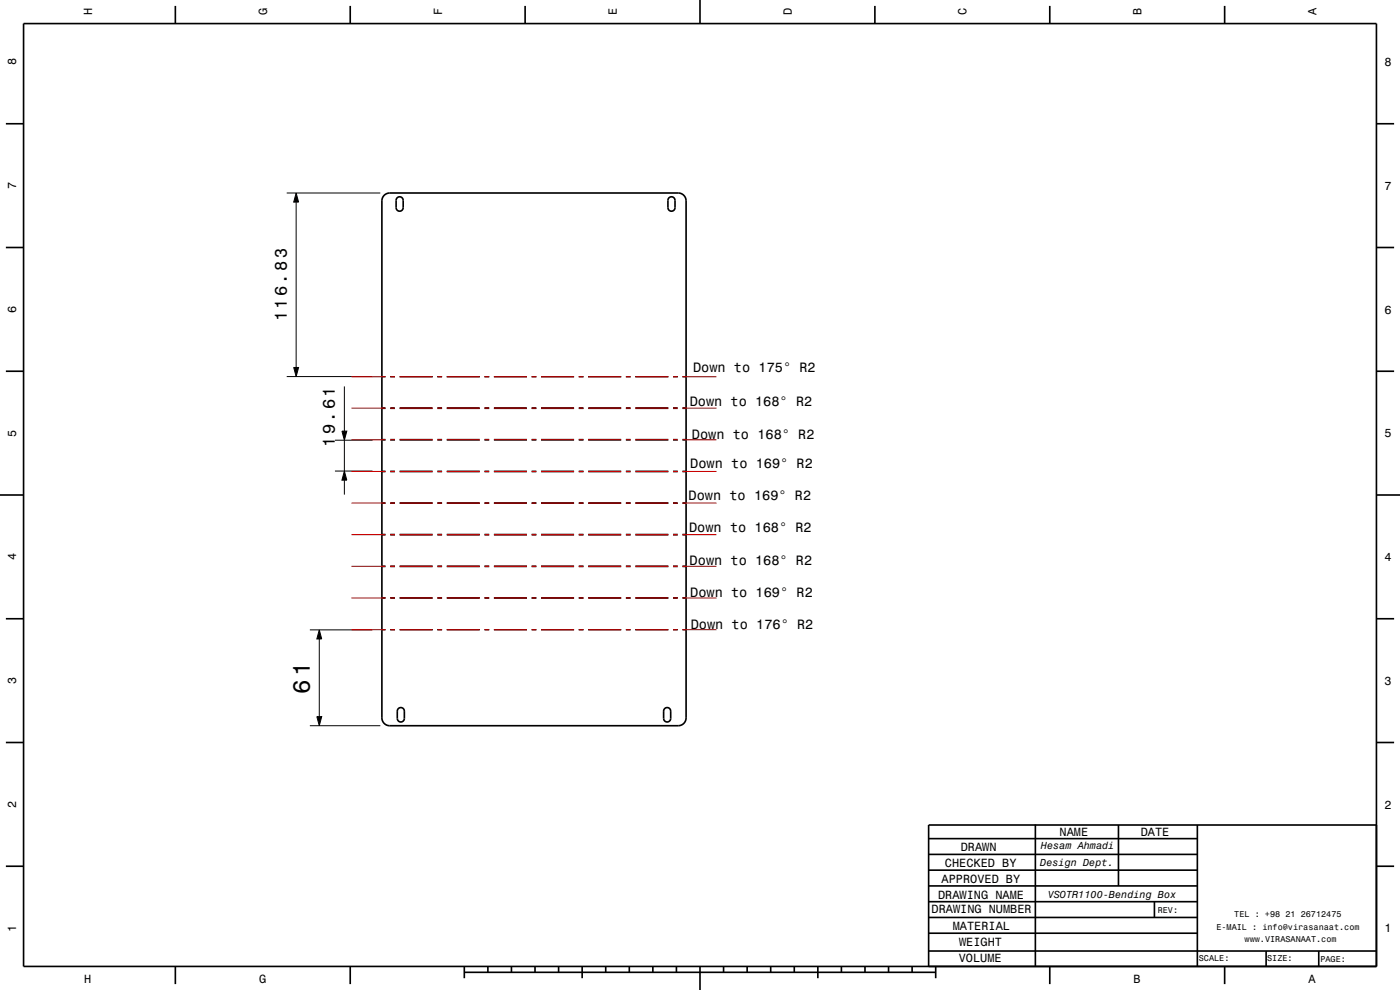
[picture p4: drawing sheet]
<svg xmlns="http://www.w3.org/2000/svg" width="297mm" height="210mm" viewBox="0 0 297 210" stroke-linecap="round" stroke-linejoin="round" font-family="sans-serif">
<g fill="none" stroke="#000" stroke-width=".21">
<path d="M60.8 40.9h19.9M62.8 40.9l.5 2h-1zM62.8 42.9v35M60.8 79.9h18.2M62.3 77.9h1l-.5 2zM81 79.9h.8M81 80h.8M82.8 79.9h1M82.8 80h1M84.8 79.9h7M84.8 80h7M92.8 79.9h1"/>
<path d="M92.8 80h1M94.8 79.9h7M94.8 80h7M102.8 79.9h1M102.8 80h1M104.8 79.9h7M104.8 80h7M112.8 79.9h1M112.8 80h1M114.8 79.9h7M114.8 80h7M122.8 79.9h1"/>
<path d="M122.8 80h1M124.8 79.9h7M124.8 80h7M132.8 79.9h1M132.8 80h1M134.8 79.9h7M134.8 80h7M142.8 79.9h1M142.8 80h1M144.8 79.9h.7M144.8 80h.7M71.1 99.9h7.9"/>
<path d="M71.1 93.4h7.9M72.5 91.5h1.1l-.5 1.9zM73.1 99.9l.5 2h-1.1zM73.1 82v9.5M73.1 93.4v6.5M81 99.9h.8M81 93.4h.8M81 93.2h.8M81 86.7h.8M81 86.5h.8M82.8 99.9h1M82.8 93.4h1"/>
<path d="M82.8 93.2h1M82.8 86.7h1M82.8 86.5h1M84.8 99.9h7M84.8 93.4h7M84.8 93.2h7M84.8 86.7h7M84.8 86.5h7M92.8 99.9h1M92.8 93.4h1M92.8 93.2h1M92.8 86.7h1"/>
<path d="M92.8 86.5h1M94.8 99.9h7M94.8 93.4h7M94.8 93.2h7M94.8 86.7h7M94.8 86.5h7M102.8 99.9h1M102.8 93.4h1M102.8 93.2h1M102.8 86.7h1M102.8 86.5h1M104.8 99.9h7"/>
<path d="M104.8 93.4h7M104.8 93.2h7M104.8 86.7h7M104.8 86.5h7M112.8 99.9h1M112.8 93.4h1M112.8 93.2h1M112.8 86.7h1M112.8 86.5h1M114.8 99.9h7M114.8 93.4h7M114.8 93.2h7"/>
<path d="M114.8 86.7h7M114.8 86.5h7M122.8 99.9h1M122.8 93.4h1M122.8 93.2h1M122.8 86.7h1M122.8 86.5h1M124.8 99.9h7M124.8 93.4h7M124.8 93.2h7M124.8 86.7h7M124.8 86.5h7"/>
<path d="M132.8 99.9h1M132.8 93.4h1M132.8 93.2h1M132.8 86.7h1M132.8 86.5h1M134.8 99.9h7M134.8 93.4h7M134.8 93.2h7M134.8 86.7h7M134.8 86.5h7M142.8 99.9h1M142.8 93.4h1"/>
<path d="M142.8 93.2h1M142.8 86.7h1M142.8 86.5h1M144.8 99.9h.7M144.8 93.4h.7M144.8 93.2h.7M144.8 86.7h.7M144.8 86.5h.7M73.1 101.9v3M81 113.5h.8M81 113.3h.8M81 106.8h.8"/>
<path d="M81 106.6h.8M81 100.1h.8M82.8 113.5h1M82.8 113.3h1M82.8 106.8h1M82.8 106.6h1M82.8 100.1h1M84.8 113.5h7M84.8 113.3h7M84.8 106.8h7M84.8 106.6h7M84.8 100.1h7"/>
<path d="M92.8 113.5h1M92.8 113.3h1M92.8 106.8h1M92.8 106.6h1M92.8 100.1h1M94.8 113.5h7M94.8 113.3h7M94.8 106.8h7M94.8 106.6h7M94.8 100.1h7M102.8 113.5h1M102.8 113.3h1"/>
<path d="M102.8 106.8h1M102.8 106.6h1M102.8 100.1h1M104.8 113.5h7M104.8 113.3h7M104.8 106.8h7M104.8 106.6h7M104.8 100.1h7M112.8 113.5h1M112.8 113.3h1M112.8 106.8h1M112.8 106.6h1"/>
<path d="M112.8 100.1h1M114.8 113.5h7M114.8 113.3h7M114.8 106.8h7M114.8 106.6h7M114.8 100.1h7M122.8 113.5h1M122.8 113.3h1M122.8 106.8h1M122.8 106.6h1M122.8 100.1h1M124.8 113.5h7"/>
<path d="M124.8 113.3h7M124.8 106.8h7M124.8 106.6h7M124.8 100.1h7M132.8 113.5h1M132.8 113.3h1M132.8 106.8h1M132.8 106.6h1M132.8 100.1h1M134.8 113.5h7M134.8 113.3h7M134.8 106.8h7"/>
<path d="M134.8 106.6h7M134.8 100.1h7M142.8 113.5h1M142.8 113.3h1M142.8 106.8h1M142.8 106.6h1M142.8 100.1h1M144.8 113.5h.7M144.8 113.3h.7M144.8 106.8h.7M144.8 106.6h.7M144.8 100.1h.7"/>
<path d="M65.7 133.6h13.3M67.7 133.6l.5 1.9h-1zM67.7 135.5v16.5M81 133.6h.8M81 133.5h.8M81 126.9h.8M81 126.8h.8M81 120.2h.8M81 120h.8M82.8 133.6h1M82.8 133.5h1M82.8 126.9h1"/>
<path d="M82.8 126.8h1M82.8 120.2h1M82.8 120h1M84.8 133.6h7M84.8 133.5h7M84.8 126.9h7M84.8 126.8h7M84.8 120.2h7M84.8 120h7M92.8 133.6h1M92.8 133.5h1M92.8 126.9h1"/>
<path d="M92.8 126.8h1M92.8 120.2h1M92.8 120h1M94.8 133.6h7M94.8 133.5h7M94.8 126.9h7M94.8 126.8h7M94.8 120.2h7M94.8 120h7M102.8 133.6h1M102.8 133.5h1M102.8 126.9h1"/>
<path d="M102.8 126.8h1M102.8 120.2h1M102.8 120h1M104.8 133.6h7M104.8 133.5h7M104.8 126.9h7M104.8 126.8h7M104.8 120.2h7M104.8 120h7M112.8 133.6h1M112.8 133.5h1M112.8 126.9h1"/>
<path d="M112.8 126.8h1M112.8 120.2h1M112.8 120h1M114.8 133.6h7M114.8 133.5h7M114.8 126.9h7M114.8 126.8h7M114.8 120.2h7M114.8 120h7M122.8 133.6h1M122.8 133.5h1M122.8 126.9h1"/>
<path d="M122.8 126.8h1M122.8 120.2h1M122.8 120h1M124.8 133.6h7M124.8 133.5h7M124.8 126.9h7M124.8 126.8h7M124.8 120.2h7M124.8 120h7M132.8 133.6h1M132.8 133.5h1M132.8 126.9h1"/>
<path d="M132.8 126.8h1M132.8 120.2h1M132.8 120h1M134.8 133.6h7M134.8 133.5h7M134.8 126.9h7M134.8 126.8h7M134.8 120.2h7M134.8 120h7M142.8 133.6h1M142.8 133.5h1M142.8 126.9h1"/>
<path d="M142.8 126.8h1M142.8 120.2h1M142.8 120h1M144.8 133.6h.7M144.8 133.5h.7M144.8 126.9h.7M144.8 126.8h.7M144.8 120.2h.7M144.8 120h.7M65.7 153.9h15M67.2 152h1l-.5 1.9z"/>
</g>
<g fill="none" stroke="#000" stroke-width=".35">
<path d="M5 5h287v200h-287zM37.2 1.3v3.7M74.3 1.3v3.7M111.4 1.3v3.7M148.5 0v5M185.6 1.3v3.7M222.7 1.3v3.7M259.8 1.3v3.7M1.2 26.3h3.8M292 26.3h3.8M1.2 52.5h3.8M81.5 41.4l.7-.4 .5-.1h61.2a1.67 1.67 0 0 1 1.6 1.7v109.7a1.67 1.67 0 0 1-1.6 1.6h-61.2a1.66 1.66 0 0 1-1.7-1.6v-109.7l.1-.6z"/>
<path d="M84.3 41.9l.7-.1 .4 .2 .1 .5v1.6a.75 .75 0 0 1-.7 .7 .75 .75 0 0 1-.8-.7v-1.7zM141.9 41.9l.7-.1 .4 .2 .2 .5v1.6a.75 .75 0 0 1-.8 .7 .75 .75 0 0 1-.7-.7v-1.7zM292 52.5h3.8M1.2 78.8h3.8M292 78.8h3.8M0 105h5M292 105h5M1.2 131.3h3.8M292 131.3h3.8M1.2 157.5h3.8M84.5 150.3l.5-.2 .6 .3 .2 .4v1.6a.75 .75 0 0 1-.8 .8 .75 .75 0 0 1-.7-.8v-1.7zM141 150.3l.5-.2 .6 .3 .2 .4v1.6a.75 .75 0 0 1-.8 .8 .75 .75 0 0 1-.7-.8v-1.7z"/>
<path d="M292 157.5h3.8M197 177.9h57M219.6 174.9v30M237.3 175v12.9M254 175v30M292 175h-95v30M1.2 183.8h3.8M197 181.2h57M197 184.6h57M197 187.9h57M197 191.3h57M197 194.6h57"/>
<path d="M197 198h57M244.9 191.3v3.3M292 183.8h3.8M37.2 205v3.8M74.3 205v3.8M98.5 206.3h100M98.5 205v2.5M103.5 205v1.3M108.5 205v1.3M113.5 205v1.3M118.5 205v1.3M123.5 205v2.5"/>
<path d="M128.5 205v1.3M133.5 205v1.3M138.5 205v1.3M143.5 205v1.3M148.5 205v5M153.5 205v1.3M158.5 205v1.3M163.5 205v1.3M168.5 205v1.3M173.5 205v2.5M178.5 205v1.3M183.5 205v1.3"/>
<path d="M188.5 205v1.3M193.5 205v1.3M197 201.7h95M198.5 205v2.5M222.7 205v3.8M259.8 205v3.8M268.6 201.7v3.3M279.8 201.8v3.2"/>
</g>
<g fill="none" stroke="#d20000" stroke-width=".21">
<path d="M74.6 79.9h7.2M82.8 79.9h1M84.8 79.9h7M92.8 79.9h1M94.8 79.9h7M102.8 79.9h1M104.8 79.9h7M112.8 79.9h1M114.8 79.9h7M122.8 79.9h1M124.8 79.9h7M132.8 79.9h1"/>
<path d="M134.8 79.9h7M142.8 79.9h1M144.8 79.9h7.2M74.6 86.6h7.2M74.6 93.3h7.2M82.8 86.6h1M82.8 93.3h1M84.8 86.6h7M84.8 93.3h7M92.8 86.6h1M92.8 93.3h1M94.8 86.6h7"/>
<path d="M94.8 93.3h7M102.8 86.6h1M102.8 93.3h1M104.8 86.6h7M104.8 93.3h7M112.8 86.6h1M112.8 93.3h1M114.8 86.6h7M114.8 93.3h7M122.8 86.6h1M122.8 93.3h1M124.8 86.6h7"/>
<path d="M124.8 93.3h7M132.8 86.6h1M132.8 93.3h1M134.8 86.6h7M134.8 93.3h7M142.8 86.6h1M142.8 93.3h1M144.8 86.6h7.2M144.8 93.3h7.2M74.6 100h7.2M74.6 106.7h7.2M74.6 113.4h7.2"/>
<path d="M82.8 100h1M82.8 106.7h1M82.8 113.4h1M84.8 100h7M84.8 106.7h7M84.8 113.4h7M92.8 100h1M92.8 106.7h1M92.8 113.4h1M94.8 100h7M94.8 106.7h7M94.8 113.4h7"/>
<path d="M102.8 100h1M102.8 106.7h1M102.8 113.4h1M104.8 100h7M104.8 106.7h7M104.8 113.4h7M112.8 100h1M112.8 106.7h1M112.8 113.4h1M114.8 100h7M114.8 106.7h7M114.8 113.4h7"/>
<path d="M122.8 100h1M122.8 106.7h1M122.8 113.4h1M124.8 100h7M124.8 106.7h7M124.8 113.4h7M132.8 100h1M132.8 106.7h1M132.8 113.4h1M134.8 100h7M134.8 106.7h7M134.8 113.4h7"/>
<path d="M142.8 100h1M142.8 106.7h1M142.8 113.4h1M144.8 100h7.2M144.8 106.7h7.2M144.8 113.4h7.2M74.6 120.1h7.2M74.6 126.8h7.2M74.6 133.6h7.2M82.8 120.1h1M82.8 126.8h1M82.8 133.6h1"/>
<path d="M84.8 120.1h7M84.8 126.8h7M84.8 133.6h7M92.8 120.1h1M92.8 126.8h1M92.8 133.6h1M94.8 120.1h7M94.8 126.8h7M94.8 133.6h7M102.8 120.1h1M102.8 126.8h1M102.8 133.6h1"/>
<path d="M104.8 120.1h7M104.8 126.8h7M104.8 133.6h7M112.8 120.1h1M112.8 126.8h1M112.8 133.6h1M114.8 120.1h7M114.8 126.8h7M114.8 133.6h7M122.8 120.1h1M122.8 126.8h1M122.8 133.6h1"/>
<path d="M124.8 120.1h7M124.8 126.8h7M124.8 133.6h7M132.8 120.1h1M132.8 126.8h1M132.8 133.6h1M134.8 120.1h7M134.8 126.8h7M134.8 133.6h7M142.8 120.1h1M142.8 126.8h1M142.8 133.6h1"/>
<path d="M144.8 120.1h7.2M144.8 126.8h7.2M144.8 133.6h7.2"/>
</g>
<g fill="#000">
<path d="M62.8 40.9l.5 2h-1z" fill-rule="evenodd"/>
<path d="M62.3 77.9h1l-.5 2z" fill-rule="evenodd"/>
<path d="M72.5 91.5h1.1l-.5 1.9z" fill-rule="evenodd"/>
<path d="M73.1 99.9l.5 2h-1.1z" fill-rule="evenodd"/>
<path d="M67.7 133.6l.5 1.9h-1z" fill-rule="evenodd"/>
<path d="M67.2 152h1l-.5 1.9z" fill-rule="evenodd"/>
</g>
<text font-size="5" x="65.7" y="147.2" transform="rotate(-90 65.7 147.2)">61</text>
<g font-size="3.6">
<text x="60.8" y="68.2" transform="rotate(-90 60.8 68.2)">116.83</text>
<text x="71.1" y="94.8" transform="rotate(-90 71.1 94.8)">19.61</text>
</g>
<g font-size="2.9">
<text x="147" y="78.9">Down to 175° R2</text>
<text x="146.3" y="86">Down to 168° R2</text>
<text x="146.8" y="93">Down to 168° R2</text>
<text x="146.4" y="99.3">Down to 169° R2</text>
<text x="146.1" y="106">Down to 169° R2</text>
<text x="146.2" y="112.9">Down to 168° R2</text>
<text x="146.3" y="119.8">Down to 168° R2</text>
<text x="146.4" y="126.6">Down to 169° R2</text>
<text x="146.5" y="133.5">Down to 176° R2</text>
</g>
<g font-size="2.5">
<text x="19.6" y="3.3" transform="rotate(-90 19.6 3.3)">H</text>
<text x="56.7" y="3.3" transform="rotate(-90 56.7 3.3)">G</text>
<text x="93.8" y="3.3" transform="rotate(-90 93.8 3.3)">F</text>
<text x="130.9" y="3.3" transform="rotate(-90 130.9 3.3)">E</text>
<text x="168" y="3.3" transform="rotate(-90 168 3.3)">D</text>
<text x="205.1" y="3.3" transform="rotate(-90 205.1 3.3)">C</text>
<text x="242.2" y="3.3" transform="rotate(-90 242.2 3.3)">B</text>
<text x="279.3" y="3.3" transform="rotate(-90 279.3 3.3)">A</text>
<text x="3.4" y="13.9" transform="rotate(-90 3.4 13.9)">8</text>
<text x="293.7" y="14">8</text>
<text x="3.4" y="40.1" transform="rotate(-90 3.4 40.1)">7</text>
<text x="293.7" y="40.3">7</text>
<text x="3.4" y="66.4" transform="rotate(-90 3.4 66.4)">6</text>
<text x="293.7" y="66.5">6</text>
<text x="3.4" y="92.6" transform="rotate(-90 3.4 92.6)">5</text>
<text x="293.7" y="92.8">5</text>
<text x="3.4" y="118.9" transform="rotate(-90 3.4 118.9)">4</text>
<text x="293.7" y="119">4</text>
<text x="3.4" y="145.1" transform="rotate(-90 3.4 145.1)">3</text>
<text x="293.7" y="145.3">3</text>
<text x="3.4" y="171.4" transform="rotate(-90 3.4 171.4)">2</text>
<text x="293.7" y="171.5">2</text>
<text x="224.8" y="177.3">NAME</text>
<text x="242" y="177.3">DATE</text>
<text x="200.5" y="183.9">CHECKED BY</text>
<text x="203.8" y="180.5">DRAWN</text>
<text x="199" y="190.6">DRAWING NAME</text>
<text x="199.7" y="187.2">APPROVED BY</text>
<text x="3.4" y="197.6" transform="rotate(-90 3.4 197.6)">1</text>
<text x="197.6" y="193.8">DRAWING NUMBER</text>
<text x="202.1" y="197.2">MATERIAL</text>
<text x="293.7" y="197.8">1</text>
<text x="203.5" y="200.6">WEIGHT</text>
<text x="17.9" y="208.4">H</text>
<text x="55" y="208.4">G</text>
<text x="203.4" y="204.1">VOLUME</text>
<text x="240.5" y="208.4">B</text>
<text x="277.6" y="208.4">A</text>
</g>
<g font-size="2.2">
<text x="220.7" y="183.6">Design Dept.</text>
<text x="220.8" y="180.2">Hesam Ahmadi</text>
<text x="222.3" y="190.4">VSOTR1100-Bending Box</text>
</g>
<g font-size="1.8">
<text x="245.6" y="193.6">REV:</text>
<text x="258" y="197.2">E-MAIL : info@virasanaat.com</text>
<text x="261.8" y="194.6">TEL : +98 21 26712475</text>
<text x="254.3" y="203.9">SCALE:</text>
<text x="264" y="199.9">www.VIRASANAAT.com</text>
<text x="268.8" y="203.9">SIZE:</text>
<text x="280.1" y="204">PAGE:</text>
</g>
</svg>
